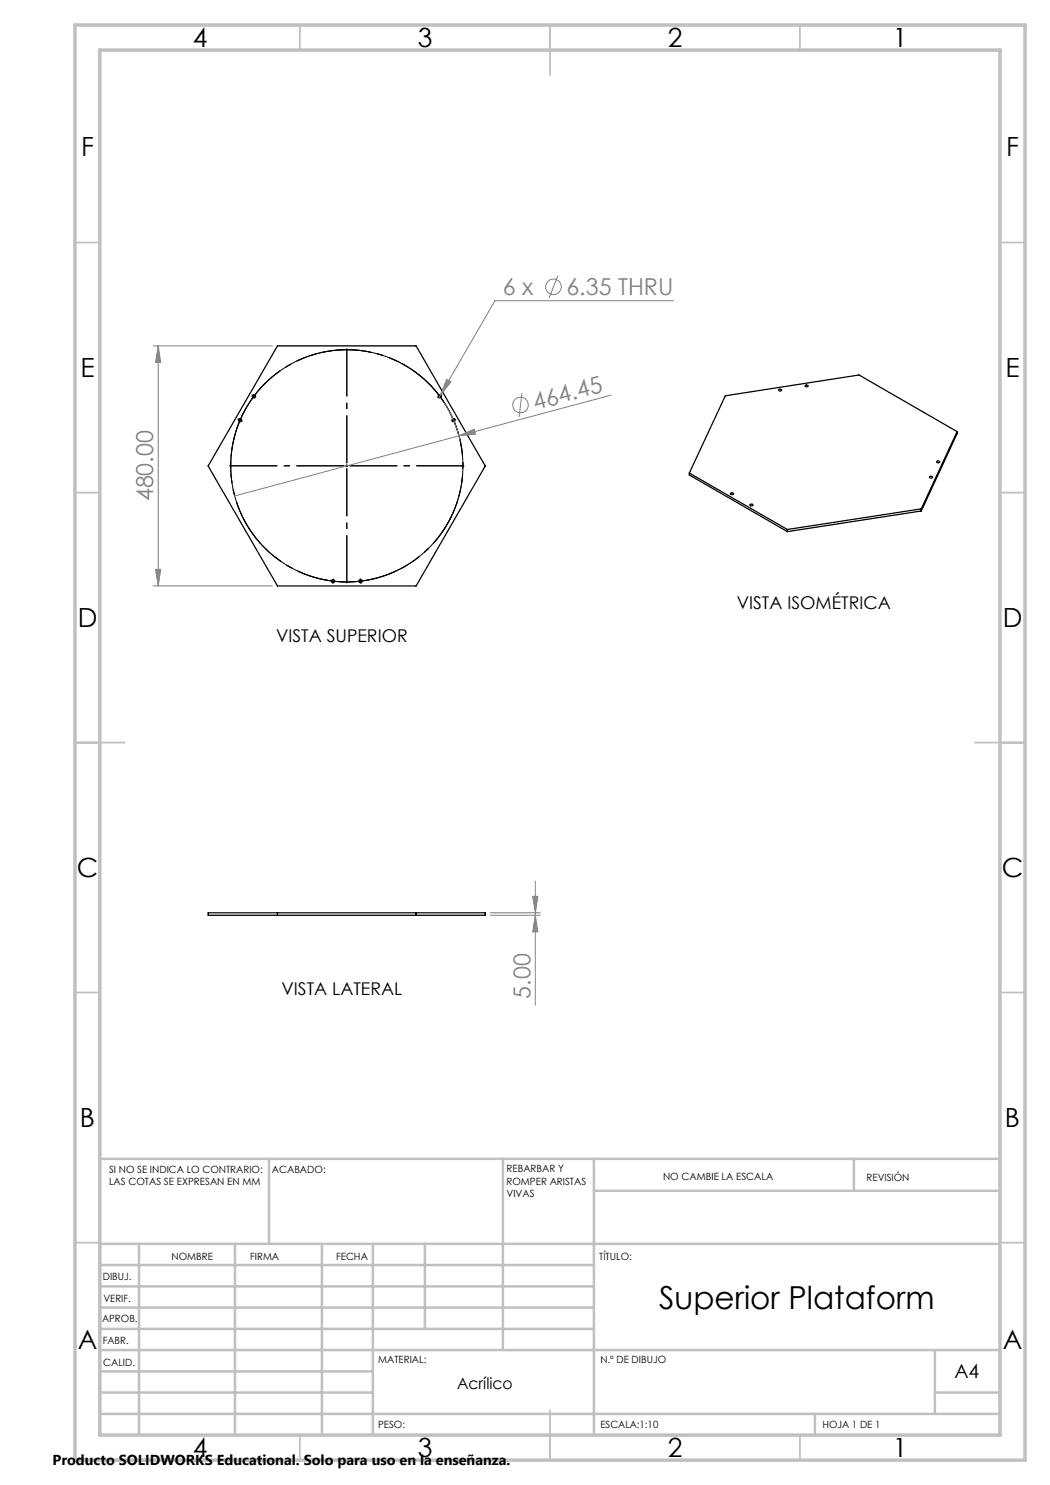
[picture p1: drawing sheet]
<svg xmlns="http://www.w3.org/2000/svg" width="210mm" height="297mm" viewBox="0 0 210 297" stroke-linecap="round" stroke-linejoin="round" font-family="sans-serif">
<g fill="none" stroke="#000" stroke-width=".25">
<path d="M55.5 69.2h27.7l13.8 24-13.8 24h-27.7l-13.9-24zM155.8 77.9a.29 .29 0 0 1 .3-.1 .29 .29 0 0 1 .2 .3 .31 .31 0 0 1-.4 .1 .31 .31 0 0 1-.1-.3zM161.1 77.1a.31 .31 0 0 1 .3-.1 .31 .31 0 0 1 .2 .3 .3 .3 0 0 1-.3 .1 .3 .3 0 0 1-.2-.3zM137.9 94.6l19.6 11.3M137.9 94.6v.4l19.6 11.3M146.2 98.6a.26 .26 0 0 1 .3-.1 .26 .26 0 0 1 .1 .4 .26 .26 0 0 1-.3 0 .26 .26 0 0 1-.1-.3zM185.9 95.3a.31 .31 0 0 1 .4 0 .31 .31 0 0 1 .2 .2 .29 .29 0 0 1-.4 .1 .29 .29 0 0 1-.2-.3zM187.3 92.3a.3 .3 0 0 1 .4-.1 .3 .3 0 0 1 .2 .3 .33 .33 0 0 1-.6-.2zM191.4 86.3l-19.6-11.3-26.7 4.2-7.2 15.4M191.4 86.3l-7.1 15.5M191.4 86.3v.4l-7.1 15.5M150 100.9a.3 .3 0 0 1 .4-.1 .3 .3 0 0 1 .2 .3 .29 .29 0 0 1-.4 .1 .29 .29 0 0 1-.2-.3z"/>
<path d="M157.5 105.9v.4M184.3 101.8l-26.8 4.1M184.3 101.8v.4M184.3 102.2l-26.8 4.1M41.6 182.6h55.4v.5h-55.4zM55.5 182.6v.5M83.2 182.6v.5"/>
<circle cx="50.8" cy="79.3" r=".32"/>
<circle cx="87.9" cy="79.3" r=".32"/>
<circle cx="48" cy="84" r=".32"/>
<circle cx="90.7" cy="84" r=".32"/>
<circle cx="66.6" cy="116.2" r=".33"/>
<circle cx="72.1" cy="116.2" r=".33"/>
</g>
<g fill="none" stroke="#808080" stroke-width=".2">
<path d="M111.6 55.1l-1.8 4.5M30.6 69.2h23.9M31.6 69.2l.5 3.3h-1zM31.6 69.2v48M88.1 79l-.3 .5M89.3 75.9l.9 .5-2.1 2.6zM104.4 78.6l-.6 4.8M122.3 79l-75.4 20.2M134.7 60.1h-35.7l-10.9 18.9M88.8 80.6a22 22 0 0 1 3.2 7.6M91.8 87.2l3-1.4 .3 1zM30.6 117.2h23.9"/>
<path d="M31.1 113.9h1l-.5 3.3zM106.5 179.3h1.1l-.5 3.3zM107.1 176.2v24.8M98.1 182.6h10M98.1 183.1h10M107.1 183.1l.5 3.3h-1.1z"/>
<circle cx="110.7" cy="57.4" r="1.56"/>
<circle cx="104.1" cy="81" r="1.55"/>
</g>
<g fill="none" stroke="#000" stroke-width=".2" stroke-dasharray="15.2 1.3 1.3 1.3" stroke-linecap="butt">
<path d="M50.4 79l-.1-.1M50.8 79.3l-.2 .2M50.8 79.3l.1-.2M50.8 79.3l-.2-.2M50.8 79.3l.2 .1M87.6 79.6h-.1M88.4 79v-.1M47.6 83.8h-.1M48 84l-.1 .3M48 84l.1-.2M48 84l-.2-.1M48 84l.2 .1"/>
<path d="M69.4 93.2v-.3M69.4 93.2h-.3M69.4 93.2v.2M69.4 93.2h.2M90.7 84l-.1-.2M90.7 84l.1 .2M90.7 84l.2-.1M90.7 84l-.2 .1M66.6 116.7v.1M66.6 116.2l.3 .1M66.6 116.2h-.2M66.6 116.2v.3"/>
<path d="M66.6 116.2l.1-.2M72.1 116.2h.3M72.1 116.2l-.2 .1M72.1 116.2l.1 .3M72.1 116.2v-.2M72.2 116.7v.1"/>
</g>
<path d="M50.5 79.7a23.2 23.2 0 0 0 15.6 36.5M87.7 78.9a23.2 23.2 0 0 0-39.5 4.7M47.8 84.5a23.2 23.2 0 0 0 23.8 31.8M90.5 83.6a23.2 23.2 0 0 0-39.4-4.7M67.1 116.3a23.2 23.2 0 0 0 23.8-31.8M72.6 116.2a23.2 23.2 0 0 0 15.7-36.5" fill="none" stroke="#000" stroke-width=".2" stroke-dasharray="15.2 1.3 1.3 1.3" stroke-dashoffset="2.9" stroke-linecap="butt"/>
<path d="M87.8 79.1l.1 .2M87.9 79.3l.2 .2M87.9 79.3l-.2 .1M88.1 79.1l-.2 .2" fill="none" stroke="#000" stroke-width=".2"/>
<path d="M68.9 93.2h-23M69.4 92.7v-23M69.4 93.7v22.9M69.9 93.2h22.9" fill="none" stroke="#000" stroke-width=".2" stroke-dasharray="15.2 1.3 1.3 1.3" stroke-dashoffset="5.7" stroke-linecap="butt"/>
<g fill="none" stroke="#c0c0c0" stroke-width=".35">
<path d="M60 5v5M110 5v10M160 5v5M15 48.5h5M200 48.5h5M15 98.5h5M200 98.5h5M15 148.5h10M195 148.5h10M15 198.5h5M200 198.5h5M15 248.5h5"/>
<path d="M200 248.5h5M60 287v5M110 282v10M160 287v5"/>
</g>
<g fill="none" stroke="#c0c0c0" stroke-width=".5">
<path d="M53.8 231.8v17M100.6 231.8v38.2M118.8 231.8v55.2M118.8 238.2h81.2M170.8 231.8v6.4M200 231.8h-180v55.2M20 248.8h180M20 257.3h98.8M20 253h98.8M27.8 248.8v38.2M47 248.8v38.2M64.4 248.8v38.2"/>
<path d="M74.6 248.8v38.2M85 248.8v17M20 265.8h98.8M20 261.5h98.8M20 278.5h54.6M20 274.3h54.6M20 270h180M187 278.5h13M187 270v12.8M20 282.8h180M163 282.8v4.2"/>
</g>
<path d="M15 5h190v287h-190zM20 10h180v277h-180z" fill="none" stroke="#c0c0c0" stroke-width=".7"/>
<g fill="#808080">
<path d="M89.3 75.9l.9 .5-2.1 2.6z"/>
<path d="M91.8 87.2l3-1.4 .3 1z"/>
<path d="M31.6 69.2l.5 3.3h-1zM31.1 113.9h1l-.5 3.3z"/>
<path d="M106.5 179.3h1.1l-.5 3.3zM107.1 183.1l.5 3.3h-1.1z"/>
</g>
<text font-size="6.3" x="131.8" y="261.9">Superior Plataform</text>
<g font-size="5.3">
<text x="38.5" y="9.5">4</text>
<text x="83.5" y="9.5">3</text>
<text x="133.6" y="9.5">2</text>
<text x="178.6" y="9.5">1</text>
<text x="16.2" y="31.2">F</text>
<text x="201.2" y="31.2">F</text>
<text x="16.1" y="75.5">E</text>
<text x="201.1" y="75.5">E</text>
<text x="15.5" y="125.5">D</text>
<text x="200.5" y="125.5">D</text>
<text x="15.4" y="175.5">C</text>
<text x="200.4" y="175.5">C</text>
<text x="16" y="225.5">B</text>
<text x="201" y="225.5">B</text>
<text x="15.5" y="269.7">A</text>
<text x="200.5" y="269.7">A</text>
<text x="38.5" y="291.5">4</text>
<text x="83.5" y="291.5">3</text>
<text x="133.6" y="291.5">2</text>
<text x="178.6" y="291.5">1</text>
</g>
<g font-size="4.7" fill="#808080">
<text x="100.6" y="59.1">6 x</text>
<text x="113.3" y="59.1">6.35 THRU</text>
<text x="107" y="82" transform="rotate(-15 107 82)">464.45</text>
<text x="30.6" y="100.3" transform="rotate(-90 30.6 100.3)">480.00</text>
<text x="106.1" y="199.7" transform="rotate(-90 106.1 199.7)">5.00</text>
</g>
<text font-size="3.9" x="190.9" y="275.5">A4</text>
<g font-size="3.5">
<text x="147.4" y="121.8">VISTA ISOMÉTRICA</text>
<text x="55.2" y="128.5">VISTA SUPERIOR</text>
<text x="56.3" y="198.9">VISTA LATERAL</text>
</g>
<text font-size="3.2" x="91.4" y="277.9">Acrílico</text>
<text font-size="2.9" x="10.5" y="292.9">Producto SOLIDWORKS Educational. Solo para uso en la enseñanza.</text>
<g font-size="2">
<text x="21.8" y="234.6">SI NO SE INDICA LO CONTRARIO:</text>
<text x="21.8" y="237.1">LAS COTAS SE EXPRESAN EN MM</text>
<text x="54.4" y="234.6">ACABADO:</text>
<text x="101.3" y="234.5">REBARBAR Y</text>
<text x="101.3" y="237">ROMPER ARISTAS</text>
<text x="101.3" y="239.5">VIVAS</text>
<text x="132.6" y="236">NO CAMBIE LA ESCALA</text>
<text x="173.3" y="236.2">REVISIÓN</text>
<text x="34.3" y="252">NOMBRE</text>
<text x="50" y="251.9">FIRMA</text>
<text x="67.2" y="251.9">FECHA</text>
<text x="119.9" y="251.9">TÍTULO:</text>
<text x="20.6" y="256.1">DIBUJ.</text>
<text x="20.7" y="260.3">VERIF.</text>
<text x="20.4" y="264.4">APROB.</text>
<text x="20.5" y="268.8">FABR.</text>
<text x="20.7" y="273.1">CALID.</text>
<text x="75.6" y="272.5">MATERIAL:</text>
<text x="120.1" y="272.5">N.º DE DIBUJO</text>
<text x="75.6" y="285.5">PESO:</text>
<text x="120.1" y="285.6">ESCALA:1:10</text>
<text x="164.5" y="285.6">HOJA 1 DE 1</text>
</g>
</svg>
